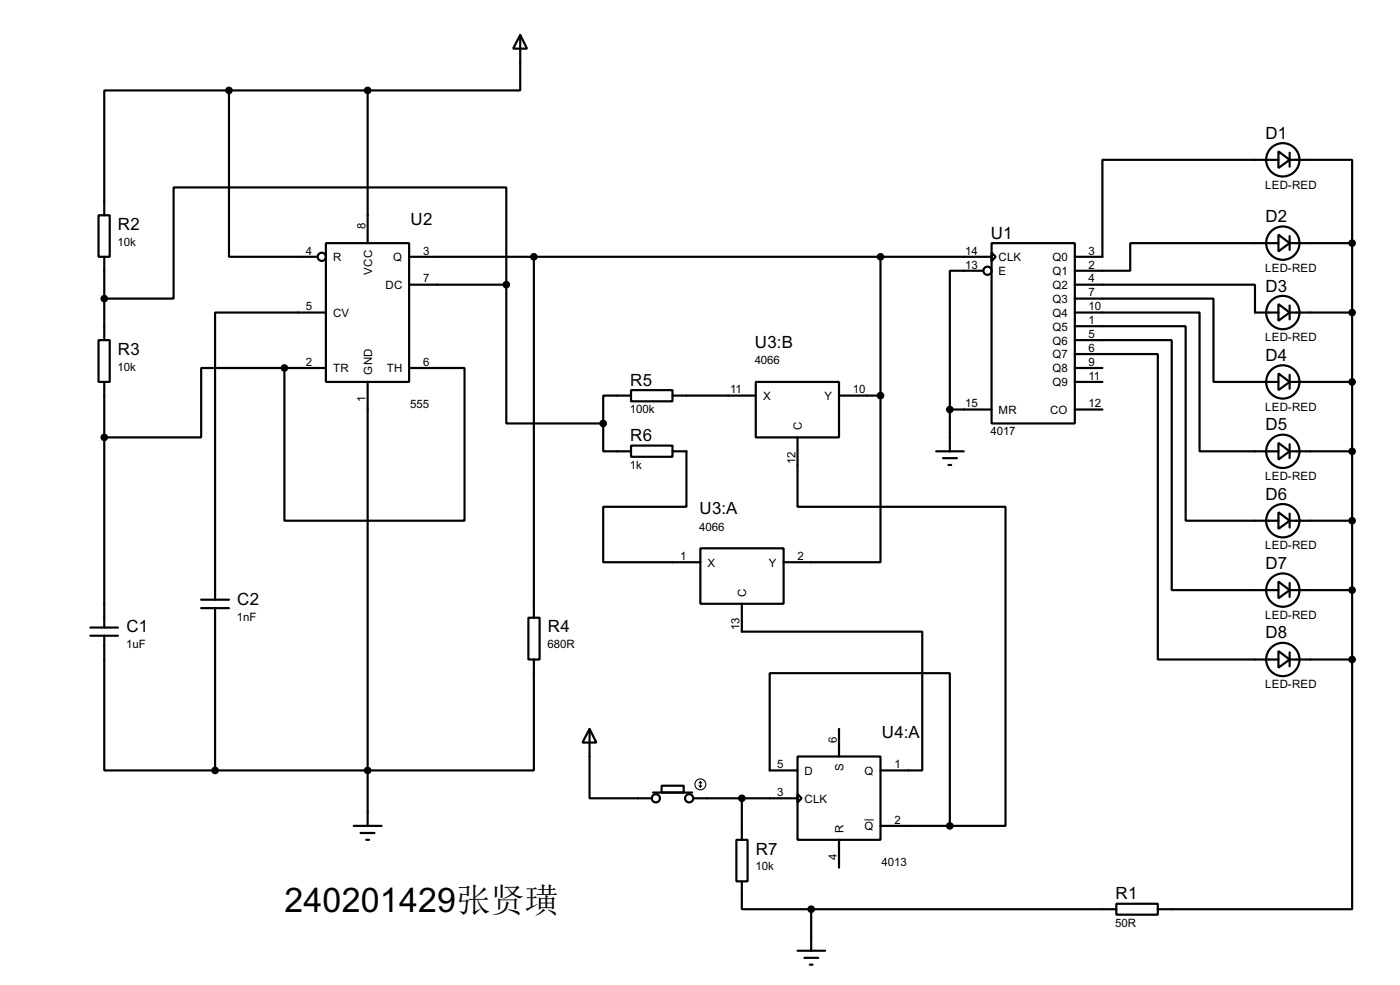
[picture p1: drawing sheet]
<svg xmlns="http://www.w3.org/2000/svg" width="256mm" height="180mm" viewBox="0 0 256 180" stroke-linecap="round" stroke-linejoin="round" font-family="sans-serif">
<g fill="none" stroke="#000" stroke-width=".4">
<path d="M42 16.6v30.4h16.2M42 16.6h-22.9v22.8M42 16.6h25.4M67.4 16.6v27.9M95.3 6.4l1.3 2.5h-2.6zM95.3 6.4v10.2h-27.9M18.1 39.4h2v7.6h-2zM234.2 27.7l2.1 1.6-2.1 1.5zM234.2 29.3h-32.2v17.7h-5.1M236.3 29.3h11.4v15.2M236.3 28v2.5M19.1 47v15.3"/>
<path d="M59.7 44.5h15.3v25.4h-15.3zM59.7 57.2h-20.3v52.6M75 47h106.7M75 52.1h17.8M92.8 52.1v-17.8h-61v20.4h-12.7M92.8 52.1v25.4h17.7M97.8 47v66.1M161.3 47v25.4M180.1 49.6h-6.1v25.4M181.7 44.5h15.2v33h-15.2zM181.7 46.3l.7 .7-.7 .8zM196.9 52.1h33v5.1h4.3"/>
<path d="M196.9 54.7h25.4v15.2h11.9M196.9 57.2h22.9v25.4h14.4M196.9 59.7h20.3v35.6h17M234.2 43l2.1 1.5-2.1 1.5zM234.2 55.7l2.1 1.5-2.1 1.5zM234.2 44.5h-27.1v5.1h-10.2M236.3 44.5h11.4M236.3 57.2h11.4M236.3 43.2v2.6M236.3 55.9v2.6M247.7 44.5v76.2M18.1 62.3h2v7.6h-2z"/>
<path d="M19.1 69.9v45M52.1 67.4h-15.2v12.7h-17.8M52.1 67.4v27.9h33v-27.9h-10.1M52.1 67.4h7.6M67.4 69.9v81.3M110.5 77.5v5.1h5.1M115.6 71.4h7.6v2.1h-7.6zM115.6 72.4h-5.1v5.1M123.2 72.4h15.3M138.5 69.9h15.2v10.2h-15.2zM153.7 72.4h7.6M161.3 72.4v30.5h-17.7"/>
<path d="M174 75h7.7M174 75v7.6M196.9 62.3h17.8v45.7h19.5M196.9 64.8h15.2v55.9h22.1M196.9 69.9h5.1M196.9 75h5.1M196.9 67.4h5.1M234.2 68.4l2.1 1.5-2.1 1.5zM236.3 69.9h11.4M236.3 68.6v2.6M115.6 81.6h7.6v2h-7.6zM123.2 82.6h2.6v10.2h-15.3v10.1h17.8"/>
<path d="M146.1 80.1v12.7h38.1v58.4h-10.2M171.5 82.6h5.1M172.8 83.9h2.5M173.8 85.1h.5M234.2 81.1l2.1 1.5-2.1 1.5zM234.2 93.8l2.1 1.5-2.1 1.5zM236.3 82.6h11.4M236.3 95.3h11.4M236.3 81.3v2.6M236.3 94v2.6M16.6 116.4h5M16.6 114.9h5"/>
<path d="M19.1 116.4v24.6h20.3M36.9 111.3h5.1M36.9 109.8h5.1M39.4 111.3v29.7M96.8 113.1h2.1v7.6h-2.1zM128.3 100.4h15.3v10.1h-15.3zM135.9 110.5v5.1h33.1v25.4h-7.7M234.2 106.5l2.1 1.5-2.1 1.5zM234.2 119.2l2.1 1.5-2.1 1.5zM236.3 108h11.4M236.3 106.7v2.6M236.3 119.4v2.6"/>
<path d="M97.8 120.7v20.3h-58.4M108 133.4l1.3 2.5h-2.6zM108 133.4v12.7h11.4M146.1 138.5h15.2v15.2h-15.2zM153.7 133.4v5.1M236.3 120.7h11.4M247.7 120.7v45.7h-35.6M64.8 151.2h5.1M66.1 152.5h2.5M67.1 153.7h.5M119.7 145.1h7.1M121.2 143.8h4.1v1.3h-4.1z"/>
<path d="M127.1 146.1h19M134.9 153.7h2.1v7.6h-2.1zM135.9 146.1v7.6M146.1 145.3l.8 .8-.8 .8zM146.1 141h-5.1v-17.8h33v28M153.7 153.7v5.1M161.3 151.2h12.7M135.9 161.3v5.1h12.7M146.1 174h5.1M147.4 175.3h2.5M148.4 176.6h.5M148.6 166.4h55.9"/>
<path d="M148.6 166.4v7.6M204.5 165.4h7.6v2h-7.6z"/>
<circle cx="235" cy="29.3" r="3.1"/>
<circle cx="58.9" cy="47" r=".75"/>
<circle cx="180.9" cy="49.6" r=".75"/>
<circle cx="235" cy="44.5" r="3.1"/>
<circle cx="235" cy="57.2" r="3.1"/>
<circle cx="235" cy="69.9" r="3.1"/>
<circle cx="235" cy="82.6" r="3.1"/>
<circle cx="235" cy="95.3" r="3.1"/>
<circle cx="235" cy="108" r="3.1"/>
<circle cx="235" cy="120.7" r="3.1"/>
<circle cx="120.1" cy="146.1" r=".75"/>
<circle cx="126.2" cy="146.1" r=".75"/>
</g>
<g fill="#000" stroke="#000" stroke-width=".4">
<circle cx="41.9" cy="16.6" r=".5"/>
<circle cx="67.3" cy="16.6" r=".5"/>
<circle cx="19.1" cy="54.7" r=".5"/>
<circle cx="92.7" cy="52.1" r=".5"/>
<circle cx="97.8" cy="47" r=".5"/>
<circle cx="161.3" cy="47" r=".5"/>
<circle cx="247.7" cy="44.5" r=".5"/>
<circle cx="247.7" cy="57.2" r=".5"/>
<circle cx="52.1" cy="67.4" r=".5"/>
<circle cx="110.5" cy="77.5" r=".5"/>
<circle cx="161.3" cy="72.4" r=".5"/>
<circle cx="174" cy="75" r=".5"/>
<circle cx="247.7" cy="69.9" r=".5"/>
<circle cx="19.1" cy="80.1" r=".5"/>
<circle cx="247.7" cy="82.6" r=".5"/>
<circle cx="247.7" cy="95.3" r=".5"/>
<circle cx="247.7" cy="108" r=".5"/>
<circle cx="247.7" cy="120.7" r=".5"/>
<circle cx="39.4" cy="141" r=".5"/>
<circle cx="67.3" cy="141" r=".5"/>
<circle cx="135.9" cy="146.1" r=".5"/>
<circle cx="174" cy="151.2" r=".5"/>
<circle cx="148.6" cy="166.4" r=".5"/>
</g>
<path d="M158.4 150.1h1.7" fill="none" stroke="#000" stroke-width=".18"/>
<g fill="none" stroke="#000" stroke-width=".2">
<path d="M128.1 143.8l.2 .3M128.3 143.1v1M128.3 143.1l-.2 .2M128.3 143.1l.3 .2M128.6 143.8l-.3 .3"/>
<circle cx="128.3" cy="143.6" r="1"/>
</g>
<text font-size="7" x="52.1" y="167">240201429张贤璜</text>
<g font-size="3.5">
<text x="231.8" y="25.4">D1</text>
<text x="75.2" y="41.2">U2</text>
<text x="231.8" y="40.7">D2</text>
<text x="21.6" y="42.1">R2</text>
<text x="181.5" y="43.7">U1</text>
<text x="231.8" y="53.3">D3</text>
<text x="21.6" y="64.9">R3</text>
<text x="138.3" y="63.7">U3:B</text>
<text x="115.5" y="70.6">R5</text>
<text x="231.8" y="66.1">D4</text>
<text x="115.5" y="80.8">R6</text>
<text x="231.8" y="78.8">D5</text>
<text x="128.2" y="94.2">U3:A</text>
<text x="231.8" y="91.5">D6</text>
<text x="231.8" y="104.2">D7</text>
<text x="43.5" y="110.7">C2</text>
<text x="23.2" y="115.8">C1</text>
<text x="100.4" y="115.8">R4</text>
<text x="231.8" y="116.9">D8</text>
<text x="161.6" y="135.1">U4:A</text>
<text x="138.5" y="156.4">R7</text>
<text x="204.4" y="164.6">R1</text>
</g>
<g font-size="2.4">
<text x="231.8" y="34.5">LED-RED</text>
<text x="67" y="42" transform="rotate(-90 67 42)">8</text>
<text x="21.6" y="45">10k</text>
<text x="56.1" y="46.6">4</text>
<text x="61" y="47.8">R</text>
<text x="72" y="47.8">Q</text>
<text x="77.5" y="46.6">3</text>
<text x="176.8" y="46.6">14</text>
<text x="182.9" y="47.8">CLK</text>
<text x="192.8" y="47.8">Q0</text>
<text x="199.4" y="46.6">3</text>
<text x="68.2" y="50.3" transform="rotate(-90 68.2 50.3)">VCC</text>
<text x="70.6" y="52.9">DC</text>
<text x="77.5" y="51.7">7</text>
<text x="176.8" y="49.2">13</text>
<text x="182.9" y="50.4">E</text>
<text x="192.8" y="50.4">Q1</text>
<text x="192.8" y="52.9">Q2</text>
<text x="199.4" y="49.2">2</text>
<text x="199.4" y="51.7">4</text>
<text x="231.8" y="49.7">LED-RED</text>
<text x="56.1" y="56.8">5</text>
<text x="61" y="58">CV</text>
<text x="192.8" y="55.4">Q3</text>
<text x="192.8" y="58">Q4</text>
<text x="199.4" y="54.3">7</text>
<text x="199.4" y="56.8">10</text>
<text x="199.4" y="59.3">1</text>
<text x="192.8" y="60.5">Q5</text>
<text x="192.8" y="63.1">Q6</text>
<text x="192.8" y="65.6">Q7</text>
<text x="199.4" y="61.9">5</text>
<text x="199.4" y="64.4">6</text>
<text x="231.8" y="62.4">LED-RED</text>
<text x="21.6" y="67.9">10k</text>
<text x="56.1" y="67">2</text>
<text x="61" y="68.1">TR</text>
<text x="68.2" y="68.6" transform="rotate(-90 68.2 68.6)">GND</text>
<text x="70.8" y="68.1">TH</text>
<text x="77.5" y="67">6</text>
<text x="133.8" y="72">11</text>
<text x="138.3" y="66.6">4066</text>
<text x="156.3" y="72">10</text>
<text x="192.8" y="68.1">Q8</text>
<text x="192.8" y="70.7">Q9</text>
<text x="199.4" y="67">9</text>
<text x="199.4" y="69.5">11</text>
<text x="67" y="73.6" transform="rotate(-90 67 73.6)">1</text>
<text x="75.2" y="74.6">555</text>
<text x="115.4" y="75.7">100k</text>
<text x="139.8" y="73.2">X</text>
<text x="151" y="73.2">Y</text>
<text x="176.8" y="74.6">15</text>
<text x="182.9" y="75.8">MR</text>
<text x="192.4" y="75.8">CO</text>
<text x="199.4" y="74.6">12</text>
<text x="231.8" y="75.1">LED-RED</text>
<text x="146.9" y="78.7" transform="rotate(-90 146.9 78.7)">C</text>
<text x="181.5" y="79.7">4017</text>
<text x="115.4" y="85.8">1k</text>
<text x="145.7" y="84.9" transform="rotate(-90 145.7 84.9)">12</text>
<text x="231.8" y="87.8">LED-RED</text>
<text x="128.1" y="97.1">4066</text>
<text x="231.8" y="100.6">LED-RED</text>
<text x="124.6" y="102.5">1</text>
<text x="129.6" y="103.7">X</text>
<text x="140.8" y="103.7">Y</text>
<text x="146.1" y="102.5">2</text>
<text x="43.4" y="113.6">1nF</text>
<text x="136.7" y="109.2" transform="rotate(-90 136.7 109.2)">C</text>
<text x="231.8" y="113.3">LED-RED</text>
<text x="23.1" y="118.7">1uF</text>
<text x="100.3" y="118.7">680R</text>
<text x="135.5" y="115.4" transform="rotate(-90 135.5 115.4)">13</text>
<text x="231.8" y="126">LED-RED</text>
<text x="153.3" y="135.9" transform="rotate(-90 153.3 135.9)">6</text>
<text x="142.4" y="140.6">5</text>
<text x="147.4" y="141.8">D</text>
<text x="154.5" y="141.2" transform="rotate(-90 154.5 141.2)">S</text>
<text x="158.4" y="141.8">Q</text>
<text x="163.9" y="140.6">1</text>
<text x="142.4" y="145.7">3</text>
<text x="147.4" y="146.9">CLK</text>
<text x="154.5" y="152.4" transform="rotate(-90 154.5 152.4)">R</text>
<text x="158.4" y="152">Q</text>
<text x="163.9" y="150.8">2</text>
<text x="138.4" y="159.3">10k</text>
<text x="153.3" y="157.4" transform="rotate(-90 153.3 157.4)">4</text>
<text x="161.5" y="158.5">4013</text>
<text x="204.3" y="169.6">50R</text>
</g>
</svg>
